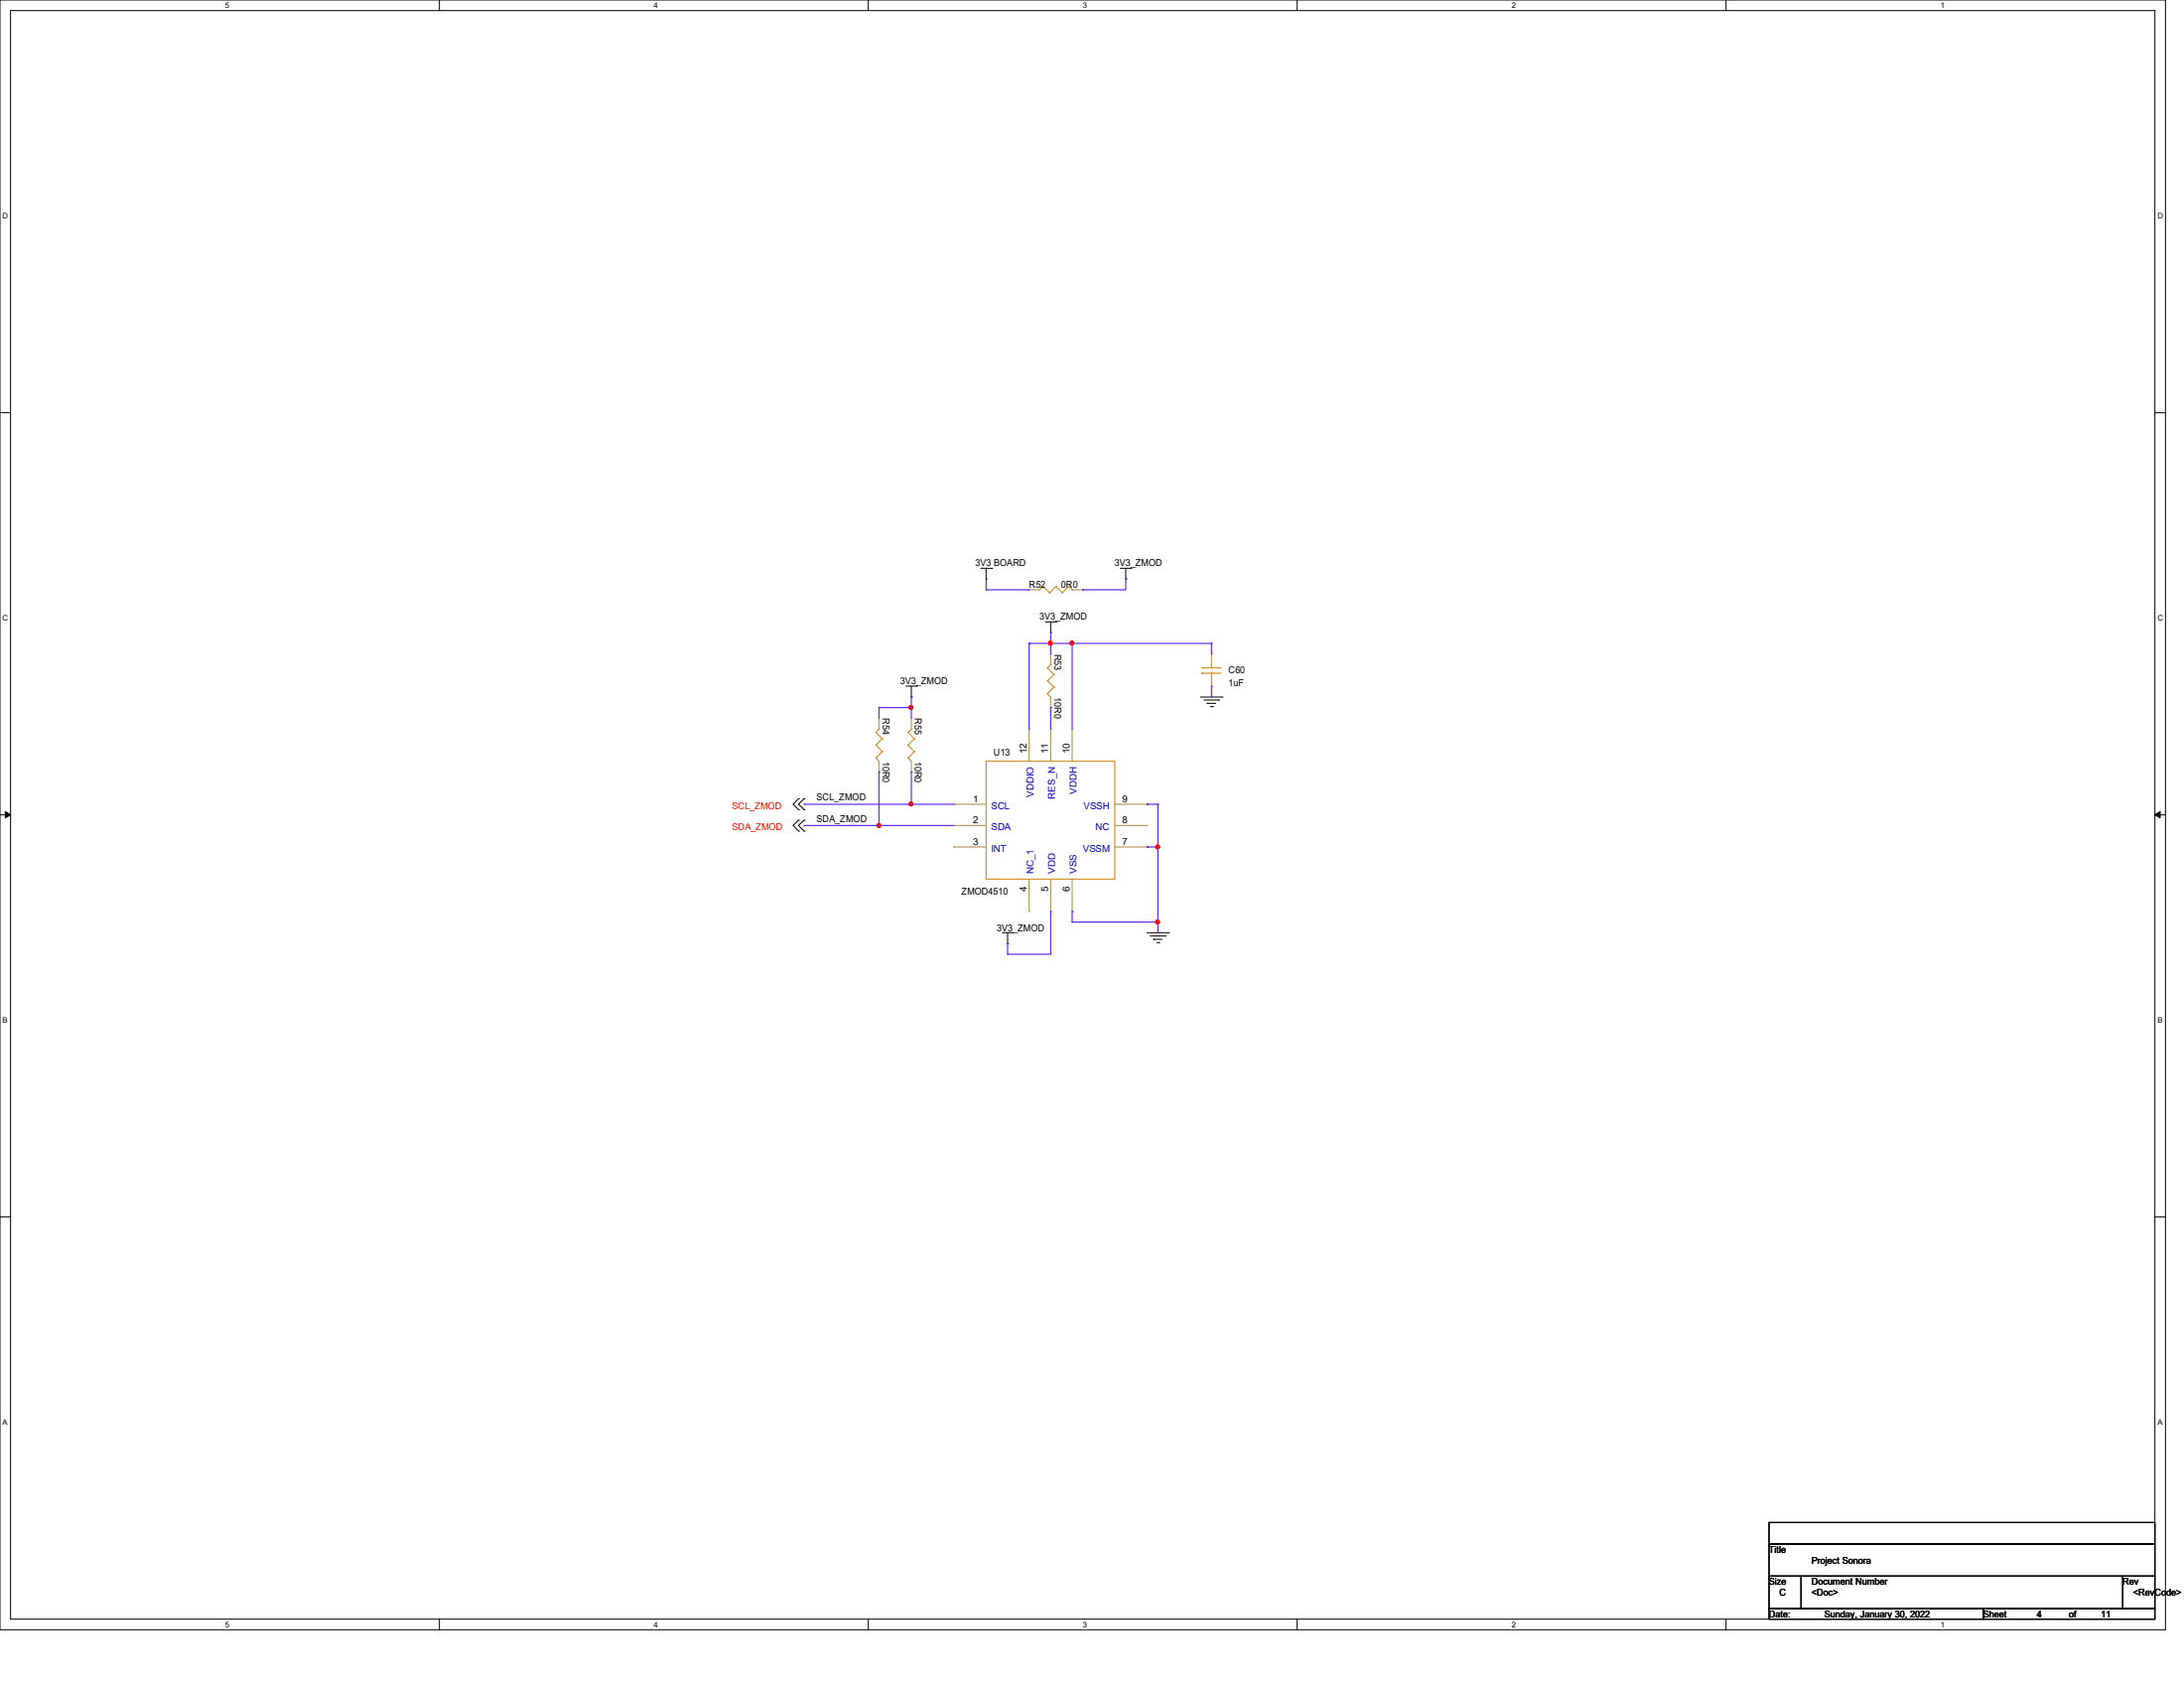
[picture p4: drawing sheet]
<svg xmlns="http://www.w3.org/2000/svg" width="279mm" height="216mm" viewBox="0 0 279 216" stroke-linecap="round" stroke-linejoin="round" font-family="sans-serif">
<path d="M0 0h277v208.4h-277zM1.4 1.4h274.3v205.7h-274.3z" fill="none" stroke="#000" stroke-width=".13"/>
<g fill="#fff">
<path d="M28.8 .1h.5v1.1h-.5z"/>
<path d="M28.8 207.2h.5v1.1h-.5z"/>
</g>
<path d="M56.2 0v1.4M56.2 207.1v1.3" fill="none" stroke="#000" stroke-width=".13"/>
<g fill="#fff">
<path d="M83.7 .1h.5v1.1h-.5z"/>
<path d="M83.7 207.2h.5v1.1h-.5z"/>
</g>
<path d="M111.1 0v1.4M111.1 207.1v1.3" fill="none" stroke="#000" stroke-width=".13"/>
<g fill="#fff">
<path d="M138.5 .1h.6v1.1h-.6z"/>
<path d="M138.5 207.2h.6v1.1h-.6z"/>
</g>
<path d="M165.9 0v1.4M165.9 207.1v1.3" fill="none" stroke="#000" stroke-width=".13"/>
<g fill="#fff">
<path d="M193.4 .1h.5v1.1h-.5z"/>
<path d="M193.4 207.2h.5v1.1h-.5z"/>
</g>
<path d="M220.8 0v1.4M220.8 207.1v1.3" fill="none" stroke="#000" stroke-width=".13"/>
<g fill="#fff">
<path d="M248.2 .1h.6v1.1h-.6z"/>
<path d="M248.2 207.2h.6v1.1h-.6z"/>
<path d="M.3 27.1h.8v1.1h-.8z"/>
<path d="M276 27.1h.7v1.1h-.7z"/>
<path d="M.3 78.5h.8v1.1h-.8z"/>
<path d="M276 78.5h.7v1.1h-.7z"/>
</g>
<path d="M0 52.8h1.4M275.7 52.8h1.3" fill="none" stroke="#000" stroke-width=".13"/>
<g fill="#fff">
<path d="M.3 129.9h.7v1.1h-.7z"/>
<path d="M276 129.9h.6v1.1h-.6z"/>
</g>
<path d="M0 104.2h1.4M275.7 104.2h1.3" fill="none" stroke="#000" stroke-width=".13"/>
<path d="M.7 103.8l.7 .4-.7 .4zM275.7 104.2l.7-.4v.8z" fill="#000" stroke="#000" stroke-width=".13"/>
<g fill="#fff">
<path d="M.3 181.4h.7v1.1h-.7z"/>
<path d="M276 181.4h.6v1.1h-.6z"/>
</g>
<g fill="none" stroke="#000" stroke-width=".13">
<path d="M125.5 72.7h1.4M126.2 74h.1M126.2 72.7v1.3M126.9 72.7h.1M133.7 79.5h1.4M134.4 79.5v1.4M135.1 79.5h.1M143.3 72.7h1.4M144 74h.1M144 72.7v1.3M144.7 72.7h.1M115.9 87.8h1.4"/>
<path d="M116.6 89.2h.1M116.6 87.8v1.4M117.3 87.8h.1M134.4 80.9h.1M153.6 89.2h2.7M154 89.5h1.9M154.4 90h.1M154.4 90h1.1M154.9 90.4h.2M155.1 90.4h.1M155.9 89.5h.1M156.3 89.2h.1"/>
<path d="M102.2 102.2h.1M102.2 103.5h.1M102.2 104.9h.1M102.2 106.3h.1M102.2 102.2l-.7 .7 .7 .6M102.2 104.9l-.7 .7 .7 .7M102.9 102.2h.1M102.9 103.5h.1M102.9 104.9h.1M102.9 106.3h.1M102.9 102.2l-.7 .7 .7 .6M102.9 104.9l-.7 .7 .7 .7"/>
<path d="M128.2 119.3h1.4M128.9 119.3v1.4M129.6 119.3h.1M146.7 119.3h2.8M147.2 119.7h1.9M149.1 119.7h.1M149.5 119.3h.1M128.9 120.7h.1M147.6 120.1h.1M147.6 120.1h1.1M148 120.6h.3M148.3 120.6h.1"/>
<path d="M0 155.7h1.4M275.7 155.7h1.3M226.3 194.7h49.4v2.8h-49.4zM226.3 197.5h49.4v4.1h-49.4zM226.3 201.6h4.1v4.1h-4.1zM226.3 205.7h27.4v1.4h-27.4zM230.4 201.6h41.2v4.1h-41.2zM253.7 205.7h22v1.4h-22zM271.6 201.6h4.1v4.1h-4.1z"/>
</g>
<g fill="none" stroke="#cc8006" stroke-width=".13">
<path d="M133.4 75h.1M133.4 75l-.4 .4M133.4 75l.9 .8M134.3 75.8h.1M135.1 75h.1M135.1 75l-.8 .8M135.1 75l.8 .8M135.9 75.8h.1M136.7 75h.1M136.7 75l-.8 .8M136.7 75l.5 .4M137.2 75.4h.1"/>
<path d="M112.1 96.9h.1M112.1 95.3h.1M112.1 93.7h.1M112.1 96.9l.3 .5M112.1 95.3l.8 .8M112.1 93.7l.8 .8M112.4 93.3h.1M112.4 93.3l-.3 .4M112.9 96.1h.1M112.9 94.5h.1M112.9 96.1l-.8 .8M112.9 94.5l-.8 .8"/>
<path d="M116.2 96.9h.1M116.2 95.3h.1M116.2 93.7h.1M116.2 96.9l.4 .5M116.2 95.3l.8 .8M116.2 93.7l.8 .8M116.6 93.3h.1M116.6 93.3l-.4 .4M117 96.1h.1M117 94.5h.1M117 96.1l-.8 .8M117 94.5l-.8 .8"/>
<path d="M126.2 97.4h16.4v15h-16.4zM134 88.7h.1M134 87.1h.1M134 85.4h.1M134 88.7l.4 .5M134 87.1l.8 .8M134 85.4l.8 .9M134.4 85h.1M134.4 85l-.4 .4M134.8 87.9h.1M134.8 86.3h.1M134.8 87.9l-.8 .8"/>
<path d="M134.8 86.3l-.8 .8M153.8 85.4h.1M153.8 86.1h.1M153.8 85.4h2.4M153.8 86.1h2.4M155 86.1h.1M155 85.4h.1M155 85v.4M155 86.1v.3"/>
</g>
<g fill="none" stroke="#a84" stroke-width=".13">
<path d="M131.7 75.4h.1M131.7 75.4h1.3M137.2 75.4h1.3M138.5 75.4h.1M112.4 98.7h.1M112.4 91.9h.1M112.4 91.9v1.4M112.4 97.4v1.3M116.6 98.7h.1M116.6 91.9h.1M116.6 91.9v1.4M116.6 97.4v1.3"/>
<path d="M131.7 93.3h.1M131.7 93.3v4.1M134.4 93.3h.1M134.4 90.5h.1M134.4 83.7h.1M134.4 83.7v1.3M134.4 89.2v1.3M134.4 93.3v4.1M137.2 93.3h.1M137.2 93.3v4.1M155 87.8h.1M155 83.7h.1"/>
<path d="M155 83.7v1.3M155 86.4v1.4M122 102.9h.1M122 105.6h.1M122 108.3h.1M122 102.9h4.2M122 105.6h4.2M122 108.3h4.2M131.7 116.6h.1M131.7 112.4v4.2M134.4 116.6h.1M134.4 112.4v4.2"/>
<path d="M137.2 116.6h.1M137.2 112.4v4.2M142.6 102.9h4.1M142.6 105.6h4.1M142.6 108.3h4.1M146.7 108.3h.1M146.7 105.6h.1M146.7 102.9h.1"/>
</g>
<g fill="none" stroke="#4200ff" stroke-width=".13">
<path d="M126.2 74h.1M126.2 75.4h.1M126.2 74v1.4M126.2 75.4h5.5M138.5 75.4h.1M144 74h.1M144 74v1.4h-5.5M112.4 90.5h.1M112.4 98.7h.1M112.4 90.5v1.4M112.4 98.7v6.9M112.4 90.5h4.2"/>
<path d="M116.6 89.2h.1M116.6 90.5h.1M116.6 98.7h.1M116.6 89.2v2.7M116.6 98.7v4.2M131.7 82.3h.1M131.7 82.3h23.3M131.7 82.3v11M134.4 80.9h.1M134.4 82.3h.1M134.4 90.5h.1M134.4 80.9v2.8"/>
<path d="M134.4 90.5v2.8M137.2 82.3h.1M137.2 82.3v11M155 82.3h.1M155 87.8h.1M155 82.3v1.4M155 87.8v1.4M102.9 102.9h.1M102.9 105.6h.1M102.9 102.9h19.1M102.9 105.6h19.1M112.4 105.6h.1"/>
<path d="M116.6 102.9h.1M134.4 116.6h.1M134.4 116.6v5.4h-5.5M137.2 116.6h.1M137.2 117.9h.1M137.2 116.6v1.3M137.2 117.9h10.9M146.7 102.9h.1M146.7 108.3h.1M146.7 102.9h1.4M146.7 108.3h1.4M148.1 102.9h.1"/>
<path d="M148.1 108.3h.1M148.1 117.9h.1M148.1 102.9v16.4M128.9 120.7h.1M128.9 122h.1M128.9 120.7v1.3"/>
</g>
<g fill="#f00" stroke="#f00" stroke-width=".13">
<circle cx="134.4" cy="82.3" r=".25"/>
<circle cx="137.1" cy="82.3" r=".25"/>
<circle cx="116.5" cy="90.5" r=".25"/>
<circle cx="112.4" cy="105.6" r=".25"/>
<circle cx="116.5" cy="102.8" r=".25"/>
<circle cx="148.1" cy="108.3" r=".25"/>
<circle cx="148.1" cy="117.9" r=".25"/>
</g>
<g font-size="1.2">
<text x="124.8" y="72.4">3V3 BOARD</text>
<text x="131.7" y="75.2">R52</text>
<text x="135.8" y="75.2">0R0</text>
<text x="142.6" y="72.4">3V3_ZMOD</text>
<text x="133" y="79.3">3V3_ZMOD</text>
<text x="134.9" y="83.6" transform="rotate(90 134.9 83.6)">R53</text>
<text x="115.2" y="87.5">3V3_ZMOD</text>
<text x="134.9" y="89.1" transform="rotate(90 134.9 89.1)">10R0</text>
<text x="157.2" y="86.1">C60</text>
<text x="157.2" y="87.8">1uF</text>
<text x="112.9" y="91.9" transform="rotate(90 112.9 91.9)">R54</text>
<text x="117.1" y="91.9" transform="rotate(90 117.1 91.9)">R55</text>
<text x="112.9" y="97.4" transform="rotate(90 112.9 97.4)">10R0</text>
<text x="117.1" y="97.4" transform="rotate(90 117.1 97.4)">10R0</text>
<text x="127.1" y="96.6">U13</text>
<text x="131.4" y="96.4" transform="rotate(-90 131.4 96.4)">12</text>
<text x="134.1" y="96.4" transform="rotate(-90 134.1 96.4)">11</text>
<text x="136.9" y="96.4" transform="rotate(-90 136.9 96.4)">10</text>
<text x="104.5" y="102.4">SCL_ZMOD</text>
<text x="104.5" y="105.1">SDA_ZMOD</text>
<text x="124.5" y="102.6">1</text>
<text x="124.5" y="105.3">2</text>
<text x="143.6" y="105.3">8</text>
<text x="143.6" y="102.6">9</text>
<text x="124.5" y="108">3</text>
<text x="143.6" y="108">7</text>
<text x="123" y="114.4">ZMOD4510</text>
<text x="127.5" y="119.1">3V3_ZMOD</text>
<text x="131.4" y="114.1" transform="rotate(-90 131.4 114.1)">4</text>
<text x="134.1" y="114.1" transform="rotate(-90 134.1 114.1)">5</text>
<text x="136.9" y="114.1" transform="rotate(-90 136.9 114.1)">6</text>
<text x="226.3" y="198.6">Title</text>
<text x="226.3" y="202.7">Size</text>
<text x="231.8" y="200">Project Sonora</text>
<text x="231.8" y="202.7">Document Number</text>
<text x="271.6" y="202.7">Rev</text>
<text x="226.3" y="206.9">Date:</text>
<text x="227.7" y="204.1">C</text>
<text x="231.8" y="204.1">&lt;Doc&gt;</text>
<text x="233.4" y="206.9">Sunday, January 30, 2022</text>
<text x="253.7" y="206.9">Sheet</text>
<text x="260.6" y="206.9">4</text>
<text x="264.7" y="206.9">of</text>
<text x="268.8" y="206.9">11</text>
<text x="272.9" y="204.1">&lt;RevCode&gt;</text>
</g>
<g font-size="1.2" fill="#00c">
<text x="132.2" y="102" transform="rotate(-90 132.2 102)">VDDIO</text>
<text x="137.8" y="101.6" transform="rotate(-90 137.8 101.6)">VDDH</text>
<text x="126.8" y="103.5">SCL</text>
<text x="126.8" y="106.2">SDA</text>
<text x="135" y="102.2" transform="rotate(-90 135 102.2)">RES_N</text>
<text x="138.6" y="103.5">VSSH</text>
<text x="140.2" y="106.2">NC</text>
<text x="126.8" y="108.9">INT</text>
<text x="132.2" y="111.8" transform="rotate(-90 132.2 111.8)">NC_1</text>
<text x="135" y="111.8" transform="rotate(-90 135 111.8)">VDD</text>
<text x="137.8" y="111.8" transform="rotate(-90 137.8 111.8)">VSS</text>
<text x="138.6" y="108.9">VSSM</text>
</g>
<g font-size="1.2" fill="#f00">
<text x="93.7" y="103.5">SCL_ZMOD</text>
<text x="93.7" y="106.2">SDA_ZMOD</text>
</g>
<g font-size="1">
<text x="28.8" y="1">5</text>
<text x="83.7" y="1">4</text>
<text x="138.5" y="1">3</text>
<text x="193.4" y="1">2</text>
<text x="248.2" y="1">1</text>
<text x=".3" y="27.9">D</text>
<text x="276" y="27.9">D</text>
<text x=".3" y="79.4">C</text>
<text x="276" y="79.4">C</text>
<text x=".3" y="130.8">B</text>
<text x="276" y="130.8">B</text>
<text x=".3" y="182.2">A</text>
<text x="276" y="182.2">A</text>
<text x="28.8" y="208.1">5</text>
<text x="83.7" y="208.1">4</text>
<text x="138.5" y="208.1">3</text>
<text x="193.4" y="208.1">2</text>
<text x="248.2" y="208.1">1</text>
</g>
</svg>
